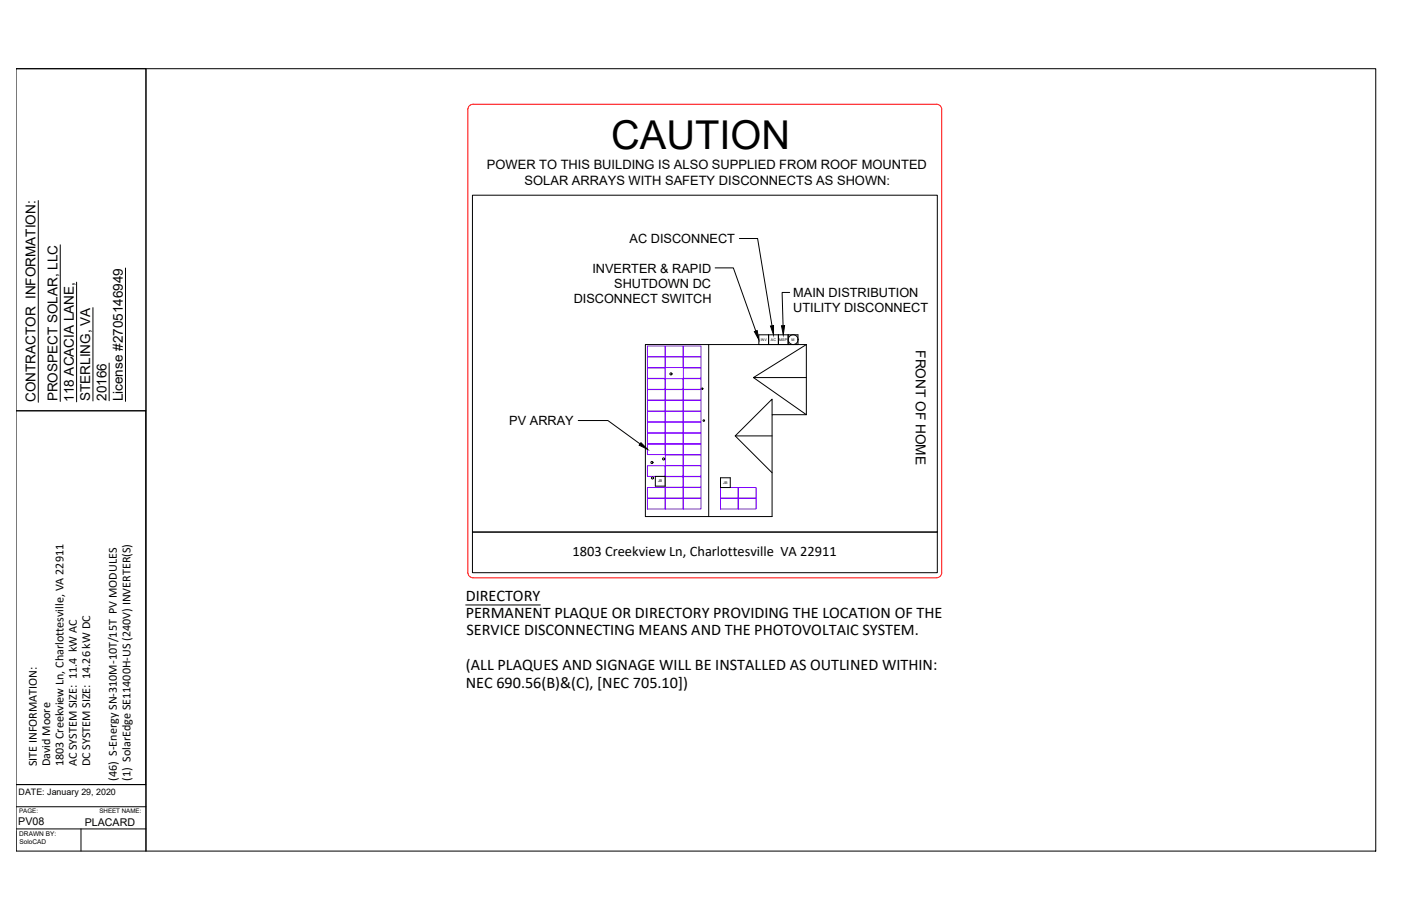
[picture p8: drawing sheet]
<svg xmlns="http://www.w3.org/2000/svg" width="432mm" height="279mm" viewBox="0 0 432 279" stroke-linecap="round" stroke-linejoin="round" font-family="sans-serif">
<!-- layer: 0 -->
<g fill="none" stroke="#000" stroke-width=".31">
<path d="M4.9 21.2h40.1v105.5h-40.1h40.1v115.3h-40.1h40.1v20.5v-241.3M4.9 21.2h419.1v241.3h-419.1zM145.6 60.2h143.3v103.9h-143.3zM227.9 73.6h5.6l4.4 26.9M220.4 82.6h5.6l6.9 19.5M243.4 90.2h-2.3l.2 10.2M218.4 106.3h30.1M232.2 116.4h16.3M248.5 106.3v21.6h-10.5v31.4h-39.1v-53h19.5v53M248.5 106.3l-16.3 10.1 16.3 11.5M178.2 129.7h9.2l9.9 7.2M226.6 134.4h11.4"/>
<path d="M238 127.9v-4.8l-11.4 11.3 11.4 11.4M145.6 164.1h143.3v12.5h-143.3zM4.9 248.8h40.1M4.9 255.6h40.1M4.9 256.2v6.3M25 255.6v6.9"/>
<circle cx="206.8" cy="115.3" r=".33"/>
<circle cx="216.4" cy="119.9" r=".24"/>
<circle cx="216.9" cy="129.7" r=".24"/>
<circle cx="200.9" cy="142.6" r=".33"/>
<circle cx="201.1" cy="147.4" r=".33"/>
<circle cx="204.5" cy="141.5" r=".33"/>
</g>
<!-- layer: Module -->
<g fill="none" stroke="#7f00ff" stroke-width=".31">
<path d="M199.5 106.7h5.5v3.3h-5.5zM199.5 110.1h5.5v3.2h-5.5zM199.5 113.4h5.5v3.3h-5.5zM199.5 116.8h5.5v3.3h-5.5zM205.1 106.7h5.4v3.3h-5.4zM205.1 110.1h5.4v3.2h-5.4zM205.1 116.8h5.4v3.3h-5.4zM210.6 106.7h5.5v3.3h-5.5zM210.6 110.1h5.5v3.2h-5.5zM210.6 113.4h5.5v3.3h-5.5zM210.6 116.8h5.5v3.3h-5.5zM199.5 120.1h5.5v3.3h-5.5z"/>
<path d="M199.5 123.5h5.5v3.3h-5.5zM199.5 126.9h5.5v3.2h-5.5zM199.5 130.2h5.5v3.3h-5.5zM199.5 133.6h5.5v3.2h-5.5zM199.5 136.9h5.5v3.3h-5.5zM205.1 120.1h5.4v3.3h-5.4zM205.1 123.5h5.4v3.3h-5.4zM205.1 126.9h5.4v3.2h-5.4zM205.1 130.2h5.4v3.3h-5.4zM205.1 133.6h5.4v3.2h-5.4zM205.1 136.9h5.4v3.3h-5.4zM210.6 120.1h5.5v3.3h-5.5z"/>
<path d="M210.6 123.5h5.5v3.3h-5.5zM210.6 126.9h5.5v3.2h-5.5zM210.6 130.2h5.5v3.3h-5.5zM210.6 133.6h5.5v3.2h-5.5zM210.6 136.9h5.5v3.3h-5.5zM199.5 143.6h5.5v3.3h-5.5zM199.5 150.3h5.5v3.3h-5.5zM199.5 153.7h5.5v3.3h-5.5zM205.1 140.3h5.4v3.3h-5.4zM205.1 143.6h5.4v3.3h-5.4zM205.1 147h5.4v3.3h-5.4zM205.1 150.3h5.4v3.3h-5.4z"/>
<path d="M205.1 153.7h5.4v3.3h-5.4zM210.6 140.3h5.5v3.3h-5.5zM210.6 143.6h5.5v3.3h-5.5zM210.6 147h5.5v3.3h-5.5zM210.6 150.3h5.5v3.3h-5.5zM210.6 153.7h5.5v3.3h-5.5zM222.1 150.3h5.4v3.3h-5.4zM222.1 153.7h5.4v3.3h-5.4zM227.6 150.3h5.4v3.3h-5.4zM227.6 153.7h5.4v3.3h-5.4z"/>
</g>
<!-- layer: Title Block -->
<path d="M11.8 61.8v62.3M18.6 75.5v48.3M23.6 87v36.9M28.6 94.9v28.8M38.7 82.7v41.1M33.6 112v11.6M233.9 106.3v-3h3v3v-3h3v3M245.9 103.3h-3v3M202 149.9v-3h3v3M222.1 150.3v-3h3v3M143.5 186.6h23" fill="none" stroke="#000" stroke-width=".31"/>
<!-- layer: BOS Icons -->
<g fill="none" stroke="#000" stroke-width=".31">
<path d="M239.9 106.3v-3h3v3M245.9 103.3v3h-12M202 149.9h3M222.1 150.3h3"/>
<circle cx="244.5" cy="104.7" r="1.51"/>
</g>
<!-- layer: 0 -->
<path d="M144.2 33.7v142.9M144.2 33.7a1.58 1.58 0 0 1 1.6-1.5h142.9a1.58 1.58 0 0 1 1.5 1.5v142.9a1.58 1.58 0 0 1-1.5 1.6M144.2 176.6a1.58 1.58 0 0 0 1.6 1.6M145.8 178.2h142.9" fill="none" stroke="#f00" stroke-width=".31"/>
<path d="M232.5 102.3l.9-.4 .5 2.9zM237.5 100.5l.9-.1v2.9zM240.9 100.5l.9-.1-.4 2.9zM197.6 136.5l2 2.1-2.6-1.3z" fill="#000" stroke="#000" stroke-width=".31"/>
<text font-size="12.3" x="188.4" y="45.9">CAUTION</text>
<g font-size="5">
<text x="143.5" y="185.2">DIRECTORY</text>
<text x="143.5" y="190.5">PERMANENT PLAQUE OR DIRECTORY PROVIDING THE LOCATION OF THE</text>
<text x="143.8" y="195.9">SERVICE DISCONNECTING MEANS AND THE PHOTOVOLTAIC SYSTEM.</text>
<text x="143.6" y="206.7">(ALL PLAQUES AND SIGNAGE WILL BE INSTALLED AS OUTLINED WITHIN:</text>
<text x="143.5" y="212.3">NEC 690.56(B)&amp;(C), [NEC 705.10])</text>
</g>
<text font-size="4.4" x="176.5" y="171.6">1803 Creekview Ln, Charlottesville VA 22911</text>
<g font-size="4.2">
<text x="282.3" y="108" transform="rotate(90 282.3 108)">FRONT OF HOME</text>
<text x="10.9" y="124.1" transform="rotate(-90 10.9 124.1)">CONTRACTOR INFORMATION:</text>
<text x="17.7" y="123.8" transform="rotate(-90 17.7 123.8)">PROSPECT SOLAR, LLC</text>
<text x="22.7" y="123.9" transform="rotate(-90 22.7 123.9)">118 ACACIA LANE,</text>
<text x="27.8" y="123.7" transform="rotate(-90 27.8 123.7)">STERLING, VA</text>
<text x="32.8" y="123.6" transform="rotate(-90 32.8 123.6)">20166</text>
<text x="37.8" y="123.8" transform="rotate(-90 37.8 123.8)">License #2705146949</text>
</g>
<g font-size="4">
<text x="150.1" y="52.1">POWER TO THIS BUILDING IS ALSO SUPPLIED FROM ROOF MOUNTED</text>
<text x="161.7" y="56.9">SOLAR ARRAYS WITH SAFETY DISCONNECTS AS SHOWN:</text>
</g>
<g font-size="3.9">
<text x="194.1" y="75">AC DISCONNECT</text>
<text x="182.6" y="84.1">INVERTER &amp; RAPID</text>
<text x="189.3" y="88.8">SHUTDOWN DC</text>
<text x="176.8" y="93.5">DISCONNECT SWITCH</text>
<text x="244.5" y="91.6">MAIN DISTRIBUTION</text>
<text x="244.5" y="96.4">UTILITY DISCONNECT</text>
<text x="157" y="131.1">PV ARRAY</text>
</g>
<g font-size="3.7">
<text x="11.3" y="236.4" transform="rotate(-90 11.3 236.4)">SITE INFORMATION:</text>
<text x="15.5" y="236.4" transform="rotate(-90 15.5 236.4)">David Moore</text>
<text x="19.6" y="236.4" transform="rotate(-90 19.6 236.4)">1803 Creekview Ln, Charlottesville, VA 22911</text>
<text x="23.7" y="236.4" transform="rotate(-90 23.7 236.4)">AC SYSTEM SIZE: 11.4 kW AC</text>
<text x="27.8" y="236.4" transform="rotate(-90 27.8 236.4)">DC SYSTEM SIZE: 14.26 kW DC</text>
<text x="36.1" y="240.8" transform="rotate(-90 36.1 240.8)">(46) S-Energy SN-310M-10T/15T PV MODULES</text>
<text x="40.2" y="240.8" transform="rotate(-90 40.2 240.8)">(1) SolarEdge SE11400H-US (240V) INVERTER(S)</text>
</g>
<g font-size="3.3">
<text x="5.6" y="254.5">PV08</text>
<text x="26.1" y="254.6">PLACARD</text>
</g>
<text font-size="2.7" x="5.7" y="245.1">DATE: January 29, 2020</text>
<g font-size="2">
<text x="5.9" y="257.7">DRAWN BY:</text>
<text x="6" y="260.1">SoloCAD</text>
</g>
<g font-size="1.9">
<text x="5.9" y="250.8">PAGE:</text>
<text x="30.6" y="250.8">SHEET NAME:</text>
</g>
<g font-size="1.1">
<text x="234.5" y="105.1">INV</text>
<text x="237.6" y="105.1">AC</text>
<text x="240.2" y="105.1">MSP</text>
<text x="244" y="105.1">M</text>
<text x="202.8" y="148.8">JB</text>
<text x="222.9" y="149.2">JB</text>
</g>
</svg>
